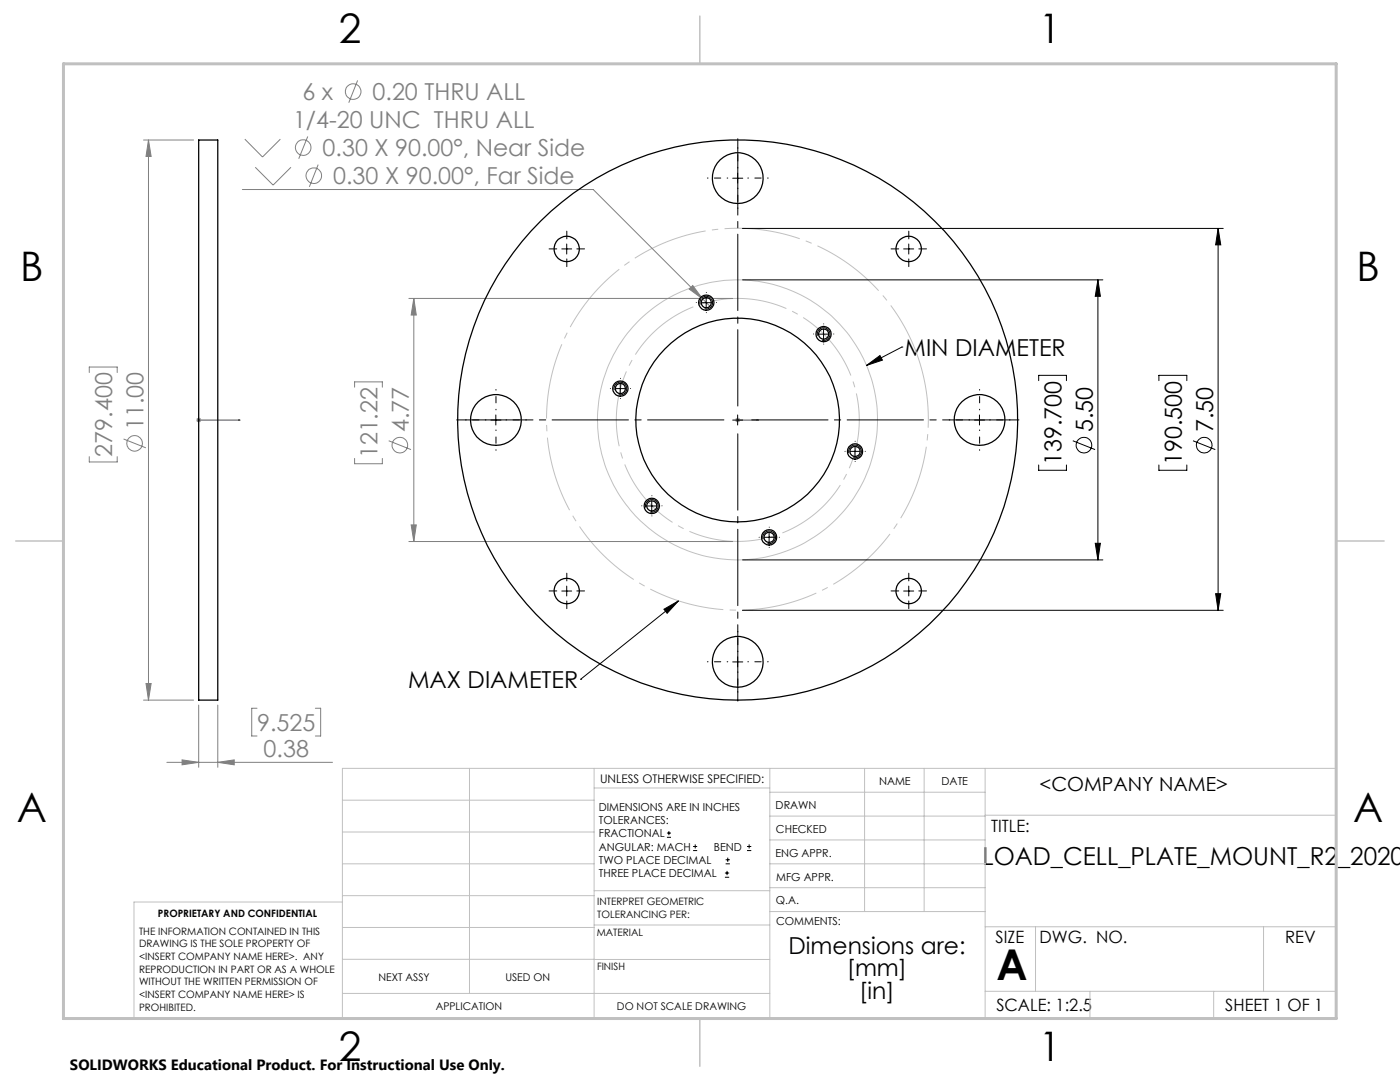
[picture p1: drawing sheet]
<svg xmlns="http://www.w3.org/2000/svg" width="279mm" height="216mm" viewBox="0 0 279 216" stroke-linecap="round" stroke-linejoin="round" font-family="sans-serif">
<g fill="none" stroke="#808080" stroke-width=".2">
<path d="M71.4 16.1l-1.8 4.4M28.6 27.9h10M29.6 27.9l.6 3.3h-1.1zM29.6 27.9v111.8M48.4 37.8h70l23.3 23.3M48.9 27.8l3.5 3.5 3.6-3.5M50.9 33.4l3.6 3.5 3.6-3.5M61.4 27.2l-1.8 4.5M63.5 32.8l-1.8 4.5M81.6 59.5h64.6M82.6 59.5l.5 3.4h-1zM82.6 59.5v48.6"/>
<path d="M137.5 57.7l.8-.7 1.9 2.7zM17.8 74.3v-1.1h5.6v1.1M70.8 77.3v-1.1h5.5v1.1M17.8 91.1v1.1h5.6v-1.1M24.7 87.6l4.4 1.8M39.2 83.8h.9M39.3 83.5l.7 .7M39.7 83.3v1M40 83.5l-.7 .7M70.8 91.5v1h5.5v-1M77.6 87.9l4.4 1.8M146.7 83.8h1"/>
<path d="M146.9 83.5l.7 .7M147.2 83.3v1M147.6 83.5l-.7 .7M81.6 108.1h64.6M82.1 104.7h1l-.5 3.4zM28.6 139.7h10M29.1 136.4h1.1l-.6 3.3zM33.3 152.1h33.1M36.3 151.6l3.4 .5-3.4 .5zM39.7 140.7v12.4M43.5 152.1l3.2-.5v1zM43.5 140.7v12.4"/>
<path d="M51.3 141.3h-1.1v5.6h1.1M62.9 141.3h1.1v5.6h-1.1"/>
<circle cx="70.5" cy="18.3" r="1.55"/>
<circle cx="60.5" cy="29.5" r="1.55"/>
<circle cx="62.6" cy="35.1" r="1.55"/>
<circle cx="26.9" cy="88.5" r="1.55"/>
<circle cx="79.8" cy="88.8" r="1.56"/>
</g>
<g fill="none" stroke="#000" stroke-width=".2">
<path d="M146.2 35.6h2M147.2 34.5v2M112.1 49.7h2M113.1 48.7v2M140.9 59.4v2M148.2 45.6h95.9M148.2 55.8h71.9M180.3 49.7h2.1M181.4 48.7v2M219.1 55.8l.5 3.3h-1zM219.1 55.8v55.9M243.1 45.6l.5 3.3h-1z"/>
<path d="M243.1 45.6v76.2M122.6 77.9a1.27 1.27 0 0 1 1.1-1.6 1.27 1.27 0 0 1 1.4 1.4 1.27 1.27 0 0 1-1.6 1.1M122.8 77.5h2M123.8 76.5v2M139.7 60.7a1.27 1.27 0 0 1 1.2-1.6 1.27 1.27 0 0 1 1.3 1.4 1.27 1.27 0 0 1-1.6 1.1M139.9 60.4h2.1M163.1 67a1.26 1.26 0 0 1 1.1-1.6 1.26 1.26 0 0 1 1.4 1.3 1.26 1.26 0 0 1-1.6 1.2M163.4 66.7h2M164.4 65.7v2M172.9 72.9l2.7-2 .5 1zM180 69.3h.1M180 69.3l-7.1 3.6"/>
<path d="M207.3 76v-1.1h5.5v1.1M231.3 76v-1.1h5.6v1.1M98 83.8h2M99 82.8v2M130.1 99.9v2.1M146.2 83.8h2M147.2 82.8v2M169.4 90.4a1.28 1.28 0 0 1 1.1-1.6 1.28 1.28 0 0 1 1.4 1.3 1.28 1.28 0 0 1-1.6 1.2M169.7 90.1h1.9M170.6 89.1v2M194.5 83.8h2M195.5 82.8v2"/>
<path d="M207.3 92.8v1h5.5v-1M214.1 87.9l4.4 1.8M231.3 92.8v1h5.6v-1M238.1 87.9l4.4 1.8M112.1 117.9h2M113.1 116.9v2M128.9 101.3a1.26 1.26 0 0 1 1.1-1.6 1.26 1.26 0 0 1 1.3 1.4 1.26 1.26 0 0 1-1.5 1.1M129.1 101h2M135.4 119.9l-19.5 15.6M148.2 111.7h71.9M152.3 107.6a1.28 1.28 0 0 1 1-1.7 1.28 1.28 0 0 1 1.5 1.4 1.28 1.28 0 0 1-1.6 1.1M152.5 107.2h2"/>
<path d="M153.5 106.2v2M180.3 117.9h2.1M181.4 116.9v2M218.6 108.4h1l-.5 3.3zM242.6 118.5h1l-.5 3.3zM115.9 135.5h.1M132.5 121.6l2.9-1.7-2.3 2.5zM146.2 132.1h2M147.2 131.1v2M148.2 121.8h95.9M133.1 167.1h.8M133.1 166.2h.8"/>
<path d="M133.5 165.8v.9M138.3 169.7h.8M138.3 168.9h.8M138.7 168.5v.8M144.7 175h.8M144.7 174.2h.8M144.8 172.4h.9M144.8 171.6h.9M145.1 173.8v.8M145.2 171.1v.9M149.1 169.7h.8M149.1 168.9h.8"/>
<path d="M149.5 168.5v.8"/>
<circle cx="216.3" cy="88.8" r="1.56"/>
<circle cx="240.3" cy="88.8" r="1.56"/>
</g>
<path d="M170.4 76.7a24.2 24.2 0 0 0-40.6-9.8 24.2 24.2 0 0 0 11.1 40.3 24.2 24.2 0 0 0 29.9-29.2l-.4-1.3" fill="none" stroke="#c0c0c0" stroke-width=".2" stroke-dasharray="15.2 1.3 1.3 1.3" stroke-dashoffset="-1.9" stroke-linecap="butt"/>
<path d="M183.6 72.5a38.1 38.1 0 0 0-63.8-15.3 38.1 38.1 0 0 0 17.5 63.2 38.1 38.1 0 0 0 46.8-46l-.5-1.9" fill="none" stroke="#c0c0c0" stroke-width=".2" stroke-dasharray="15.2 1.3 1.3 1.3" stroke-dashoffset="2.2" stroke-linecap="butt"/>
<g fill="none" stroke="#c0c0c0" stroke-width=".2">
<path d="M68.3 159.7h50.3M93.7 153.3v44.9M118.6 153.3v49.9M118.6 157.2h35M153.6 153.3v49.9M153.6 158.1h43M172.5 153.3v28.6M184.4 153.3v28.6M196.6 153.3v49.9M68.3 180h-41.6v23.2h240v-49.9h-198.4v49.9M68.3 166h50.3M68.3 178.7h50.3"/>
<path d="M68.3 172.4h50.3M118.6 177.7h35M153.6 162.8h43M153.6 177.1h43M153.6 172.4h43M153.6 167.6h43M196.6 162.7h70.1M68.3 198.2h85.3M68.3 191.4l85.3 .1M68.3 185.1h50.3M118.6 184.6h35M153.6 181.9h43"/>
<path d="M196.6 184.9h70.1M196.6 197.8h70.1M206.7 184.9v12.9M217.5 197.8v5.4M242.2 197.8v5.4M252.2 184.9v12.9"/>
<circle cx="147.2" cy="83.8" r="27.9"/>
</g>
<path d="M39.5 83.8h.3zM39.7 83.8h.1M39.7 83.8h8.2M47.9 83.8h-.4h.4M147.1 83.8h.2zM147.2 83.8h.1M147.2 83.8h4.2M151.4 83.8h-.4h.4" fill="none" stroke="#00f" stroke-width=".2"/>
<path d="M139.7 3.2v9.5M3.1 107.9h9.6M266.7 107.9h9.5M139.7 203.2v9.6" fill="none" stroke="#c0c0c0" stroke-width=".3"/>
<path d="M12.7 12.7h254v190.5h-254z" fill="none" stroke="#c0c0c0" stroke-width=".6"/>
<path d="M145.2 83.8h-54.8M147.2 81.8v-54.9M147.2 85.8v54.9M149.2 83.8h54.9" fill="none" stroke="#000" stroke-width=".2" stroke-dasharray="15.2 1.3 1.3 1.3" stroke-dashoffset="-.8"/>
<g fill="none" stroke="#000" stroke-width=".2" stroke-dasharray="15.2 1.3 1.3 1.3" stroke-dashoffset="15.1">
<path d="M145.2 35.5h-4M147.2 33.5v-4M147.2 37.5v4.1M149.2 35.5h4.1M97 83.8h-4.1M99 81.8v-4.1M99 85.8v4.1M101 83.8h4.1M193.5 83.8h-4.1M195.5 81.8v-4.1M195.5 85.8v4.1M197.5 83.8h4.1"/>
<path d="M145.2 132h-4M147.2 130v-4M147.2 134v4.1M149.2 132h4.1"/>
</g>
<g fill="none" stroke="#000" stroke-width=".2" stroke-dasharray="15.2 1.3 1.3 1.3">
<path d="M111.1 49.7h-1.5M113.1 47.7v-1.6M113.1 51.7v1.5M115.1 49.7h1.6M141 58.4v-.1M179.4 49.7h-1.6M181.4 47.7v-1.6M181.4 51.7v1.5M183.4 49.7h1.5M121.8 77.5h.1M123.8 75.5h.1M123.8 79.5h.1"/>
<path d="M125.8 77.5h.1M139 60.4h-.1M141 62.4h.1M143 60.4h.1M162.4 66.6h.1M164.4 64.6h.1M164.4 68.6v.1M166.4 66.6h.1M130.1 98.9h.1M168.7 90.1h-.1M170.7 88.1v-.1M170.7 92.1h.1"/>
<path d="M172.7 90.1h.1M111.1 117.9h-1.5M113.1 115.9v-1.5M113.1 119.9v1.6M115.1 117.9h1.6M128.1 100.9h.1M130.1 102.9v.1M132.1 100.9h.1M151.5 107.2h.1M153.5 105.2h.1M153.5 109.2h.1M155.5 107.2h.1"/>
<path d="M179.4 117.9h-1.6M181.4 115.9v-1.5M181.4 119.9v1.6M183.4 117.9h1.5"/>
</g>
<path d="M242.6 118.5h1l-.5 3.3zM243.1 45.6l.5 3.3h-1zM218.6 108.4h1l-.5 3.3zM219.1 55.8l.5 3.3h-1z" fill="#000"/>
<path d="M82.1 104.7h1l-.5 3.4zM82.6 59.5l.5 3.4h-1z" fill="#808080"/>
<g fill="#00f">
<path d="M151 83.8h.4zM147.1 83.8h.2z"/>
<path d="M39.5 83.8h.3zM47.5 83.8h.4z"/>
</g>
<g fill="#808080">
<path d="M138.3 57l-.8 .7 2.7 2zM36.3 151.6l3.4 .5-3.4 .5zM43.5 152.1l3.2-.5v1z"/>
<path d="M29.1 136.4h1.1l-.6 3.3zM29.6 27.9l.6 3.3h-1.1z"/>
</g>
<path d="M132.5 121.6l2.9-1.7-2.3 2.5zM172.9 72.9l2.7-2 .5 1z" fill="#000"/>
<g fill="none" stroke="#000" stroke-width=".25">
<path d="M39.7 27.9h3.8v111.8h-3.8z"/>
<circle cx="147.2" cy="35.5" r="5.1"/>
<circle cx="113.1" cy="49.7" r="2.53"/>
<circle cx="181.3" cy="49.7" r="2.54"/>
<circle cx="123.8" cy="77.5" r="1.02"/>
<circle cx="123.8" cy="77.5" r="1.53"/>
<circle cx="140.9" cy="60.4" r="1.02"/>
<circle cx="141" cy="60.4" r="1.53"/>
<circle cx="164.4" cy="66.7" r="1.53"/>
<circle cx="164.4" cy="66.7" r="1.02"/>
<circle cx="99" cy="83.8" r="5.1"/>
<circle cx="147.2" cy="83.8" r="20.3"/>
<circle cx="147.2" cy="83.8" r="55.9"/>
<circle cx="170.6" cy="90.1" r="1.53"/>
<circle cx="170.7" cy="90.1" r="1.02"/>
<circle cx="195.5" cy="83.8" r="5.1"/>
<circle cx="113.1" cy="117.9" r="2.54"/>
<circle cx="130.1" cy="101" r="1.53"/>
<circle cx="130.1" cy="101" r="1.03"/>
<circle cx="153.5" cy="107.2" r="1.53"/>
<circle cx="153.5" cy="107.2" r="1.02"/>
<circle cx="181.3" cy="117.9" r="2.55"/>
<circle cx="147.2" cy="132.1" r="5.1"/>
</g>
<text font-size="8.5" x="198.9" y="195.5">A</text>
<g font-size="8.1">
<text x="67.6" y="8.5">2</text>
<text x="207.3" y="8.5">1</text>
<text x="4" y="56.2">B</text>
<text x="270.7" y="56.2">B</text>
<text x="3.3" y="164.1">A</text>
<text x="270" y="164.1">A</text>
<text x="67.6" y="211.7">2</text>
<text x="207.3" y="211.7">1</text>
</g>
<text font-size="4.9" x="196.1" y="172.6">LOAD_CELL_PLATE_MOUNT_R2_2020</text>
<g font-size="4.7" fill="#808080">
<text x="60.4" y="20">6 x</text>
<text x="74.4" y="20">0.20 THRU ALL</text>
<text x="58.5" y="25.6">1/4-20 UNC THRU ALL</text>
<text x="64.4" y="31.1">0.30 X 90.00°, Near Side</text>
<text x="66.5" y="36.7">0.30 X 90.00°, Far Side</text>
<text x="28.6" y="85.9" transform="rotate(-90 28.6 85.9)">11.00</text>
<text x="81.6" y="86.2" transform="rotate(-90 81.6 86.2)">4.77</text>
<text x="22.4" y="91.1" transform="rotate(-90 22.4 91.1)">279.400</text>
<text x="75.3" y="91.5" transform="rotate(-90 75.3 91.5)">121.22</text>
<text x="51.3" y="145.8">9.525</text>
<text x="52.6" y="151.1">0.38</text>
</g>
<g font-size="4.7">
<text x="180.5" y="71">MIN DIAMETER</text>
<text x="218.1" y="86.2" transform="rotate(-90 218.1 86.2)">5.50</text>
<text x="242.1" y="86.2" transform="rotate(-90 242.1 86.2)">7.50</text>
<text x="211.8" y="92.8" transform="rotate(-90 211.8 92.8)">139.700</text>
<text x="235.8" y="92.8" transform="rotate(-90 235.8 92.8)">190.500</text>
<text x="81.4" y="137.3">MAX DIAMETER</text>
<text x="157.4" y="190.3">Dimensions are:</text>
<text x="169" y="194.8">[mm]</text>
<text x="171.5" y="199.4">[in]</text>
</g>
<text font-size="3.9" x="207.5" y="157.8">&lt;COMPANY NAME&gt;</text>
<g font-size="3.4">
<text x="197.8" y="166">TITLE:</text>
<text x="198.7" y="188.1">SIZE</text>
<text x="207.5" y="188.1">DWG. NO.</text>
<text x="256.5" y="188.2">REV</text>
<text x="198.8" y="201.7">SCALE: 1:2.5</text>
<text x="244.5" y="201.7">SHEET 1 OF 1</text>
</g>
<text font-size="3" x="14" y="213.5">SOLIDWORKS Educational Product. For Instructional Use Only.</text>
<text font-size="2.4" x="119.8" y="156.2">UNLESS OTHERWISE SPECIFIED:</text>
<g font-size="2.2">
<text x="119.5" y="161.8">DIMENSIONS ARE IN INCHES</text>
<text x="154.8" y="161.4">DRAWN</text>
<text x="175.4" y="156.6">NAME</text>
<text x="187.9" y="156.7">DATE</text>
<text x="119.5" y="164.4">TOLERANCES:</text>
<text x="119.5" y="167.1">FRACTIONAL</text>
<text x="154.9" y="166.3">CHECKED</text>
<text x="119.5" y="169.7">ANGULAR: MACH</text>
<text x="119.5" y="172.4">TWO PLACE DECIMAL</text>
<text x="142.5" y="169.7">BEND</text>
<text x="154.8" y="170.9">ENG APPR.</text>
<text x="119.5" y="175">THREE PLACE DECIMAL</text>
<text x="154.9" y="175.7">MFG APPR.</text>
<text x="154.9" y="180.4">Q.A.</text>
<text x="154.9" y="184.6">COMMENTS:</text>
</g>
<g font-size="2.1">
<text x="75.5" y="195.7">NEXT ASSY</text>
<text x="100.9" y="195.7">USED ON</text>
<text x="86.9" y="201.5">APPLICATION</text>
<text x="123.1" y="201.6">DO NOT SCALE DRAWING</text>
</g>
<g font-size="2">
<text x="31.5" y="182.9">PROPRIETARY AND CONFIDENTIAL</text>
<text x="119.2" y="180.6">INTERPRET GEOMETRIC</text>
<text x="119.2" y="183.1">TOLERANCING PER:</text>
<text x="27.8" y="186.5">THE INFORMATION CONTAINED IN THIS</text>
<text x="27.8" y="189">DRAWING IS THE SOLE PROPERTY OF</text>
<text x="27.8" y="191.6">&lt;INSERT COMPANY NAME HERE&gt;. ANY</text>
<text x="119.1" y="186.7">MATERIAL</text>
<text x="27.8" y="194.1">REPRODUCTION IN PART OR AS A WHOLE</text>
<text x="27.8" y="196.6">WITHOUT THE WRITTEN PERMISSION OF</text>
<text x="119.1" y="193.5">FINISH</text>
<text x="27.8" y="199.1">&lt;INSERT COMPANY NAME HERE&gt; IS</text>
<text x="27.8" y="201.7">PROHIBITED.</text>
</g>
</svg>
